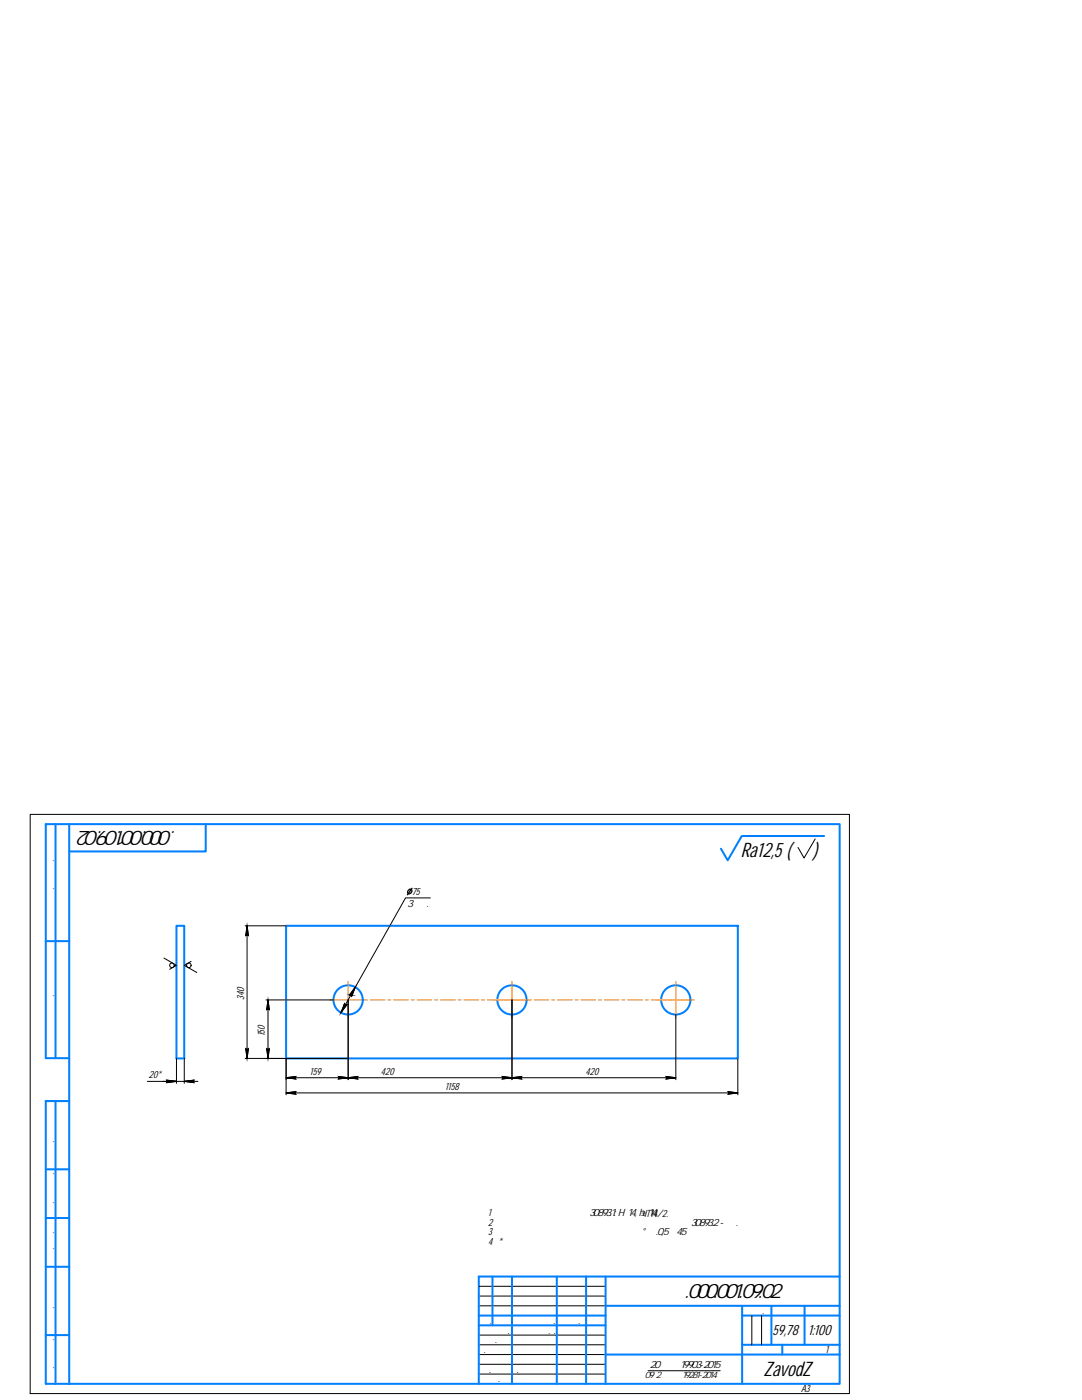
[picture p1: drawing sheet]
<svg xmlns="http://www.w3.org/2000/svg" width="216mm" height="279mm" viewBox="0 0 216 279" stroke-linecap="round" stroke-linejoin="round" font-family="sans-serif">
<g fill="none" stroke="#0080ff" stroke-width=".4">
<path d="M11.1 164.5v46.7M13.8 164.5h153.7v111.7h-153.7zM13.8 164.5h-4.7v46.7h4.7M41.1 164.5v5.4h-27.3M164.4 166.8h-16.4l-2.8 4.9-1.3-2.3M9.1 187.8h4.7M35.2 184.8h1.6v26.4h-1.6zM57.1 184.8h90.1v26.4h-90.1zM11.1 219.7v56.5M13.8 219.7h-4.7v56.5h4.7M9.1 233.4h4.7M9.1 252.8h4.7"/>
<path d="M9.1 243.1h4.7M98.3 254.8v9.7M102.2 254.8v21.4M111.1 254.8v21.4M116.9 254.8v21.4M120.8 254.8v21.4M167.5 254.8h-72v21.4M9.1 266.4h4.7M95.5 262.6h25.3M95.5 264.5h25.3M120.8 270.3h46.7M120.8 260.6h46.7"/>
<path d="M148.1 262.6h19.4M148.1 260.6v15.6M148.1 268.4h19.4M153.9 260.6v7.8M156.1 268.4v1.9M160.5 260.6v7.8"/>
<circle cx="69.5" cy="199.6" r="2.92"/>
<circle cx="102.2" cy="199.6" r="2.92"/>
<circle cx="134.9" cy="199.6" r="2.92"/>
</g>
<g fill="none" stroke="#000" stroke-width=".2">
<path d="M6 162.5h163.5v115.6h-163.5zM85.9 179.2h-5l-12.9 22.9M162.7 167.4l-2.3 3.8-1.2-2.1M32.7 191.2l2.5 1.4-1.3 .8M38.1 191.9l-1.3 .7 2.5 1.5M48.9 184.8h8.2M49.3 184.8l.3 1.9-.3-.2-.3 .2zM49.3 184.8v26.4M53.1 199.6h13.4M53.5 199.6l.2 1.9-.2-.2-.3 .2zM53.5 199.6v11.6M69.5 199.6v15.9"/>
<path d="M70.9 197l-.7 1.8-.2-.3-.3 .1zM102.2 199.6v15.9M29.4 215.8a64.4 64.4 0 0 1 9.3 .3l-.2-.3 .2-.2-1.9 .2h2.7M32.5 215.8h2.7l-1.9 .3 .2-.3-.2-.2 1.9 .2M35.2 211.2v5M36.8 211.2v5M48.9 211.2h20.6M49 209.3l.3 .2 .3-.2-.3 1.9zM53.2 209.3l.3 .2 .2-.2-.2 1.9zM57.1 218.1l1.9-.2-.2 .2 .2 .3zM57.1 215.1l1.9-.3-.2 .3 .2 .2zM57.1 218.1h90.1"/>
<path d="M57.1 211.2v7.3M57.1 215.1h77.8M67.5 214.8l2 .3-2 .2 .2-.2zM68.8 200.3l.1 .3 .3-.1-1.2 1.6zM69.5 215.1l1.9-.3-.2 .3 .2 .2zM100.2 214.8l2 .3-2 .2 .2-.2zM102.2 215.1l1.9-.3-.2 .3 .2 .2zM132.9 214.8l2 .3-2 .2 .2-.2zM134.9 202.5v13M145.3 217.9l1.9 .2-1.9 .3 .2-.3zM147.2 211.2v7.3M95.5 258.7h25.3"/>
<path d="M95.5 256.7h25.3M95.5 260.6h25.3M95.5 266.4h25.3M95.5 268.4h25.3M95.5 270.3h25.3M95.5 272.3h25.3M95.5 274.2h25.3M129.3 273.6h14.4M150 262.6v5.8M152 262.6v5.8"/>
<circle cx="34.3" cy="192.7" r=".45"/>
<circle cx="37.7" cy="192.7" r=".45"/>
</g>
<g fill="#000" stroke="#000" stroke-width=".2">
<path d="M49.1 186.5h.2l-.3 .2zM49.3 184.8l.2 1.7h-.4zM49.3 186.5h.2l.1 .2zM53.5 199.6l.2 1.7h-.5zM69.8 198.5h.2zM70 198.5h.3zM70.9 197l-.6 1.5h-.5zM49 209.3l.3 .2h-.2zM49.1 209.5h.4l-.2 1.7zM49.3 209.5l.3-.2-.1 .2zM53.2 209.3l.3 .2h-.3zM53.2 201.3h.3l-.3 .2z"/>
<path d="M53.2 209.5h.5l-.2 1.7zM53.5 201.3h.2v.2zM53.5 209.5l.2-.2v.2zM68.6 200.6h.6l-1.2 1.5zM68.8 200.3l.1 .2h-.2zM68.9 200.6l.3-.1z"/>
<path d="M70 198.5l.3 .1zM70.1 198.6h.2l-.1 .2z"/>
<path d="M33.3 215.6l1.9 .2h-1.7zM33.5 215.8l-.2 .3 1.9-.3z"/>
<path d="M36.8 215.8l1.9-.2-.2 .2zM36.8 215.8l1.9 .3-.2-.3z"/>
<path d="M57.1 218.1l1.9-.2-.2 .2zM57.1 218.1l1.9 .3-.2-.3z"/>
<path d="M57.1 215.1l1.9-.3-.2 .3zM57.1 215.1l1.9 .2-.2-.2z"/>
<path d="M67.5 214.8l2 .3h-1.8zM67.7 215.1l-.2 .2 2-.2z"/>
<path d="M68.7 200.5l.2 .1zM68.7 200.5l.2 .1z"/>
<path d="M69.5 215.1l1.9-.3-.2 .3zM69.5 215.1l1.9 .2-.2-.2z"/>
<path d="M100.2 214.8l2 .3h-1.8zM100.4 215.1l-.2 .2 2-.2z"/>
<path d="M102.2 215.1l1.9-.3-.2 .3zM102.2 215.1l1.9 .2-.2-.2z"/>
<path d="M132.9 214.8l2 .3h-1.8zM133.1 215.1l-.2 .2 2-.2z"/>
<path d="M145.3 217.9l1.9 .2h-1.7zM145.5 218.1l-.2 .3 1.9-.3z"/>
</g>
<g fill="none" stroke="#ff8000" stroke-width=".2">
<path d="M69.5 195.9v3.7h-3.7M72.1 199.6h-2.6v3.7M72.7 199.6h.6M73.9 199.6h2.9M77.4 199.6h.6M78.6 199.6h2.9M82.1 199.6h.6M83.2 199.6h2.9M86.7 199.6h.6M87.9 199.6h2.9M91.4 199.6h.6M92.6 199.6h2.9"/>
<path d="M96.1 199.6h.6M97.3 199.6h2.9M98.5 199.6h7.4M100.8 199.6h.5M101.9 199.6h2.9M102.2 195.9v7.4M105.4 199.6h.6M106.6 199.6h2.9M110.1 199.6h.6M111.3 199.6h2.9M114.8 199.6h.5M115.9 199.6h3"/>
<path d="M119.4 199.6h.6M120.6 199.6h2.9M124.1 199.6h.6M125.3 199.6h2.9M128.8 199.6h.5M129.9 199.6h3M131.1 199.6h7.4M133.4 199.6h.6M134.6 199.6h2.7M134.9 195.9v7.4"/>
</g>
<path d="M81.5 177.7l.3-.2a.45 .45 0 0 1 .3 .7 .45 .45 0 0 1-.8 0zM82.2 177.3l-.9 1.3" fill="none" stroke="#000" stroke-width=".25"/>
<g font-size="4.1">
<text x="40.1" y="165.8" transform="rotate(-180 40.1 165.8)">ЗЗП.000.001.09.02</text>
<text x="147.8" y="171.1">Ra12,5 (</text>
<text x="162.3" y="171.1">)</text>
<text x="131.5" y="259.1">ЗЗП.000.001.09.02</text>
<text x="152.4" y="274.6">ZavodZ</text>
</g>
<g font-size="2.9">
<text x="154.1" y="266.5">59,78</text>
<text x="161.3" y="266.5">1:100</text>
</g>
<g font-size="2.1">
<text x="82.1" y="178.6">75</text>
<text x="10.8" y="180.7" transform="rotate(-90 10.8 180.7)">Перв. примен.</text>
<text x="81.2" y="180.9">3 отв.</text>
<text x="10.8" y="202.8" transform="rotate(-90 10.8 202.8)">Справ. №</text>
<text x="48.7" y="199.6" transform="rotate(-90 48.7 199.6)">340</text>
<text x="52.9" y="206.8" transform="rotate(-90 52.9 206.8)">150</text>
<text x="29.7" y="215.2">20*</text>
<text x="61.8" y="214.5">159</text>
<text x="76" y="214.5">420</text>
<text x="116.9" y="214.5">420</text>
<text x="88.8" y="217.5">1158</text>
<text x="10.8" y="231.2" transform="rotate(-90 10.8 231.2)">Подп. и дата</text>
<text x="10.8" y="242.5" transform="rotate(-90 10.8 242.5)">Инв. № дубл.</text>
<text x="97.4" y="242.6">1 Общие допуски по ГОСТ 30893.1: H14, h14,</text>
<text x="97.4" y="244.6">2 Общие допуски формы и расположения по ГОСТ 30893.2 - К.</text>
<text x="127.8" y="242.6">±</text>
<text x="128.6" y="242.8">IT14/2.</text>
<text x="97.4" y="246.6">3 Острые кромки притупить фаской 0,5х45</text>
<text x="97.4" y="248.5">4 *Размер для справок</text>
<text x="128" y="246.6">°мм.</text>
<text x="10.8" y="252.6" transform="rotate(-90 10.8 252.6)">Взам. инв. №</text>
<text x="149.4" y="262.3">Лит.</text>
<text x="154.8" y="262.3">Масса</text>
<text x="160.6" y="262.3">Масштаб</text>
<text x="10.8" y="264.3" transform="rotate(-90 10.8 264.3)">Подп. и дата</text>
<text x="95.6" y="266.2">Разраб.</text>
<text x="95.6" y="268.1">Пров.</text>
<text x="95.7" y="264.2">Изм.</text>
<text x="98.4" y="264.2">Лист</text>
<text x="102.3" y="266.2">Иванов Ю.В.</text>
<text x="103.5" y="264.2">№ докум.</text>
<text x="112.2" y="264.2">Подп.</text>
<text x="117.1" y="264.2">Дата</text>
<text x="10.8" y="275.6" transform="rotate(-90 10.8 275.6)">Инв. № подл.</text>
<text x="95.6" y="270.1">Т.контр.</text>
<text x="95.6" y="273.9">Н.контр.</text>
<text x="95.6" y="275.9">Утв.</text>
<text x="129.7" y="273">20 ГОСТ 19903-2015</text>
<text x="148.5" y="270.1">Лист</text>
<text x="156.7" y="270.1">Листов</text>
<text x="164.7" y="270.1">1</text>
<text x="124.8" y="277.8">Копировал</text>
<text x="152.1" y="277.8">Формат</text>
<text x="159.9" y="277.8">A3</text>
</g>
<text font-size="1.8" x="128.7" y="275.1">09Г2С ГОСТ 19281-2014</text>
</svg>
